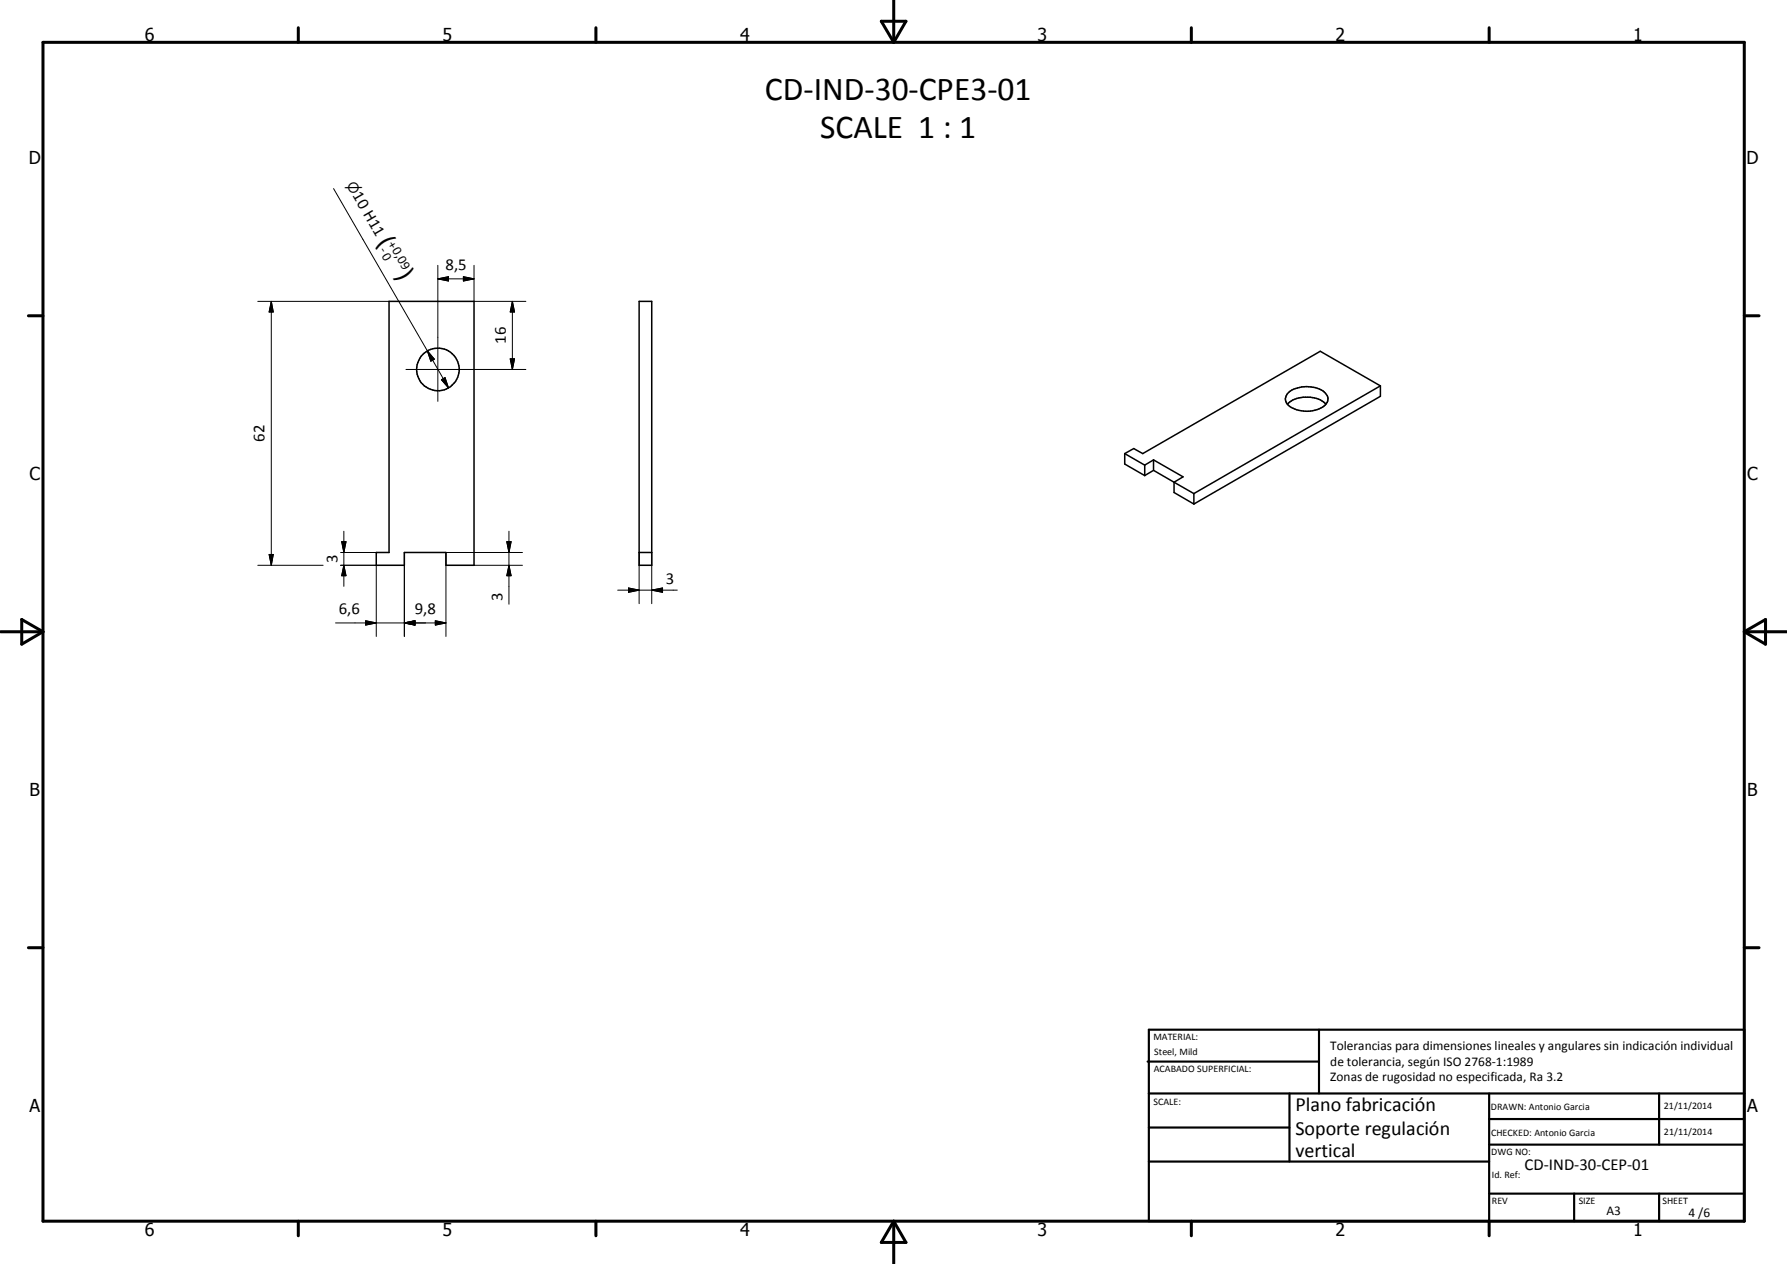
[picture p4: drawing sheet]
<svg xmlns="http://www.w3.org/2000/svg" width="420mm" height="297mm" viewBox="0 0 420 297" stroke-linecap="round" stroke-linejoin="round" font-family="sans-serif">
<g fill="none" stroke="#000" stroke-width=".35">
<path d="M91.5 70.8h20v62h-6.7v-3h-9.7v3h-6.6v-3h3zM150.3 70.8h2.9v62h-2.9zM302.7 92.5a7 7 0 0 1 8.9-.1 2.02 2.02 0 0 1-.6 3.3 7.5 7.5 0 0 1-8.1-.5 1.92 1.92 0 0 1-.2-2.7zM302.7 95a6.4 6.4 0 0 1 6.4-1.5l1.4 .5 1.2 1M324.6 90.7l-14.2-8.2-41.7 24.1-2.1-1.2-2.2 1.2M324.6 90.7l-43.9 25.3M324.6 90.7v2.4l-43.9 25.3M264.4 106.6v2.5l4.7 2.7M264.4 106.6l4.7 2.7M269.1 109.3v2.5M271.2 108.1l7 4-2.2 1.2M271.2 108.1v2.4"/>
<path d="M271.2 110.5l4.8 2.8M271.2 108.1l-2.1 1.2M271.2 110.5l-2.1 1.3M276 113.3v2.4l4.7 2.7M276 113.3l4.7 2.7M280.7 116v2.4M150.3 129.8h2.9"/>
<circle cx="103" cy="86.8" r="5"/>
</g>
<g fill="none" stroke="#000" stroke-width=".71">
<path d="M10.1 9.9h400v277.1h-400zM70.1 6.5v3.4M140.1 6.5v3.4M207.2 5h5.8l-2.9 4.9zM210.1 0v9.9M280.1 6.5v3.4M350.1 6.5v3.4M6.7 74.2h3.4M410.1 74.2h3.5M.1 148.5h10M5.1 145.6l5 2.9-5 2.9zM410.1 148.5h10"/>
<path d="M410.1 148.5l5-2.9v5.8zM6.7 222.7h3.4M410.1 222.7h3.5M70.1 287v3.4M140.1 287v3.4M210.1 287v10M210.1 287l2.9 5h-5.8zM280.1 287v3.4M350.1 287v3.4"/>
</g>
<g fill="none" stroke="#000" stroke-width=".51">
<path d="M269.8 249.5h40.3M270.1 242h140v45h-140zM270.1 257h140M303.2 257v16M310.1 242v15M350.1 257v30M390.1 257v12M270.1 265h33.1M270.1 273h80M350.1 269h60M350.1 263h60M350.1 280.5h60"/>
<path d="M370.1 280.5v6.5M390.1 280.5v6.5"/>
</g>
<g fill="none" stroke="#000" stroke-width=".24">
<path d="M78.4 44.3l22.1 38.2M60.6 70.8h30.9M63.8 70.8l.5 2.5h-1zM63.8 70.8v62M102.9 65.5l2.5-.5v1zM102.9 62.4v31.9M102.9 65.5h8.6M109 65l2.5 .5-2.5 .5zM111.5 62.4v8.4h12.1M120.5 70.8l.5 2.5h-1zM120.5 70.8v16M95.5 86.8h28.1"/>
<path d="M100.5 82.5l1.6 1.9-.8 .5zM100.5 82.5l4.9 8.6M103.8 89.2l.8-.5 .8 2.4zM120 84.3h1l-.5 2.5zM60.6 132.8h15.4M63.3 130.3h1l-.5 2.5zM80.1 132.8h8.4v16.8M80.1 129.8h8.4M80.3 127.3h1.1l-.6 2.5zM80.8 132.8l.6 2.5h-1.1zM80.8 124.8v13M95.1 129.8v19.8"/>
<path d="M111.5 132.8h11.3M119.2 127.3h1l-.5 2.5zM119.7 132.8l.5 2.5h-1zM119.7 124.8v17.2M122.8 129.8h-18v19.8M145.2 138.7h14M147.8 138.2l2.5 .5-2.5 .5zM150.3 129.8v12.1M153.2 138.7l2.6-.5v1zM153.2 129.8v12.1M78.9 146.4h25.9M86 145.9l2.5 .5-2.5 .5z"/>
<path d="M95.1 146.4l2.5-.5v1zM102.4 145.9l2.4 .5-2.4 .5z"/>
</g>
<g fill="#000">
<path d="M63.8 70.8l.5 2.5h-1zM102.9 65.5l2.5-.5v1zM109 65l2.5 .5-2.5 .5zM120.5 70.8l.5 2.5h-1zM100.5 82.5l1.6 1.9-.8 .5zM103.8 89.2l.8-.5 .8 2.4zM120 84.3h1l-.5 2.5zM63.3 130.3h1l-.5 2.5zM80.3 127.3h1.1l-.6 2.5zM80.8 132.8l.6 2.5h-1.1zM119.2 127.3h1l-.5 2.5zM119.7 132.8l.5 2.5h-1z"/>
<path d="M147.8 138.2l2.5 .5-2.5 .5zM153.2 138.7l2.6-.5v1zM86 145.9l2.5 .5-2.5 .5zM95.1 146.4l2.5-.5v1zM102.4 145.9l2.4 .5-2.4 .5z"/>
</g>
<g font-size="7.9">
<text x="179.9" y="23.5">CD-IND-30-CPE3-01</text>
<text x="192.9" y="32.5">SCALE 1 : 1</text>
</g>
<g font-size="6.3">
<text x="88.7" y="56.9" transform="rotate(60 88.7 56.9)">(</text>
<text x="93.2" y="64.6" transform="rotate(60 93.2 64.6)">)</text>
</g>
<g font-size="4.7">
<text x="304.6" y="261.2">Plano fabricación</text>
<text x="304.6" y="266.6">Soporte regulación</text>
<text x="304.6" y="272">vertical</text>
</g>
<g font-size="4.2">
<text x="34" y="9.6">6</text>
<text x="104" y="9.6">5</text>
<text x="174" y="9.6">4</text>
<text x="244" y="9.6">3</text>
<text x="314" y="9.6">2</text>
<text x="384" y="9.6">1</text>
<text x="6.8" y="38.7">D</text>
<text x="410.6" y="38.7">D</text>
<text x="7" y="112.9">C</text>
<text x="410.8" y="112.9">C</text>
<text x="7" y="187.1">B</text>
<text x="410.8" y="187.1">B</text>
<text x="7" y="261.4">A</text>
<text x="410.8" y="261.4">A</text>
<text x="34" y="290.4">6</text>
<text x="104" y="290.4">5</text>
<text x="174" y="290.4">4</text>
<text x="244" y="290.4">3</text>
<text x="314" y="290.4">2</text>
<text x="384" y="290.4">1</text>
</g>
<g font-size="3.9">
<text x="82.8" y="45.9" transform="rotate(60 82.8 45.9)">10 H11</text>
<text x="104.8" y="63.5">8,5</text>
<text x="118.9" y="80.9" transform="rotate(-90 118.9 80.9)">16</text>
<text x="62.2" y="103.8" transform="rotate(-90 62.2 103.8)">62</text>
<text x="79.3" y="132.3" transform="rotate(-90 79.3 132.3)">3</text>
<text x="156.5" y="137.2">3</text>
<text x="118.1" y="141.3" transform="rotate(-90 118.1 141.3)">3</text>
<text x="79.7" y="144.4">6,6</text>
<text x="97.5" y="144.4">9,8</text>
<text x="358.5" y="275">CD-IND-30-CEP-01</text>
</g>
<text font-size="3.3" x="81.4" y="43.5" transform="rotate(60 81.4 43.5)">n</text>
<g font-size="3.1">
<text x="89.1" y="58.8" transform="rotate(60 89.1 58.8)">-0</text>
<text x="91.1" y="57.4" transform="rotate(60 91.1 57.4)">+0,09</text>
<text x="312.7" y="246.8">Tolerancias para dimensiones lineales y angulares sin indicación individual</text>
<text x="312.7" y="250.4">de tolerancia, según ISO 2768-1:1989</text>
<text x="312.7" y="254">Zonas de rugosidad no especificada, Ra 3.2</text>
<text x="377.7" y="285.6">A3</text>
<text x="397" y="285.9">4 /6</text>
</g>
<g font-size="2.4">
<text x="271.2" y="244.4">MATERIAL:</text>
<text x="271.3" y="252">ACABADO SUPERFICIAL:</text>
<text x="271.4" y="247.9">Steel, Mild</text>
<text x="271.2" y="259.7">SCALE:</text>
<text x="350.6" y="260.9">DRAWN: Antonio Garcia</text>
<text x="391.2" y="260.6">21/11/2014</text>
<text x="350.6" y="267">CHECKED: Antonio Garcia</text>
<text x="391.2" y="266.7">21/11/2014</text>
<text x="350.6" y="271.4">DWG NO:</text>
<text x="350.8" y="276.9">Id. Ref:</text>
<text x="350.8" y="282.8">REV</text>
<text x="371.2" y="282.9">SIZE</text>
<text x="390.9" y="282.9">SHEET</text>
</g>
</svg>
